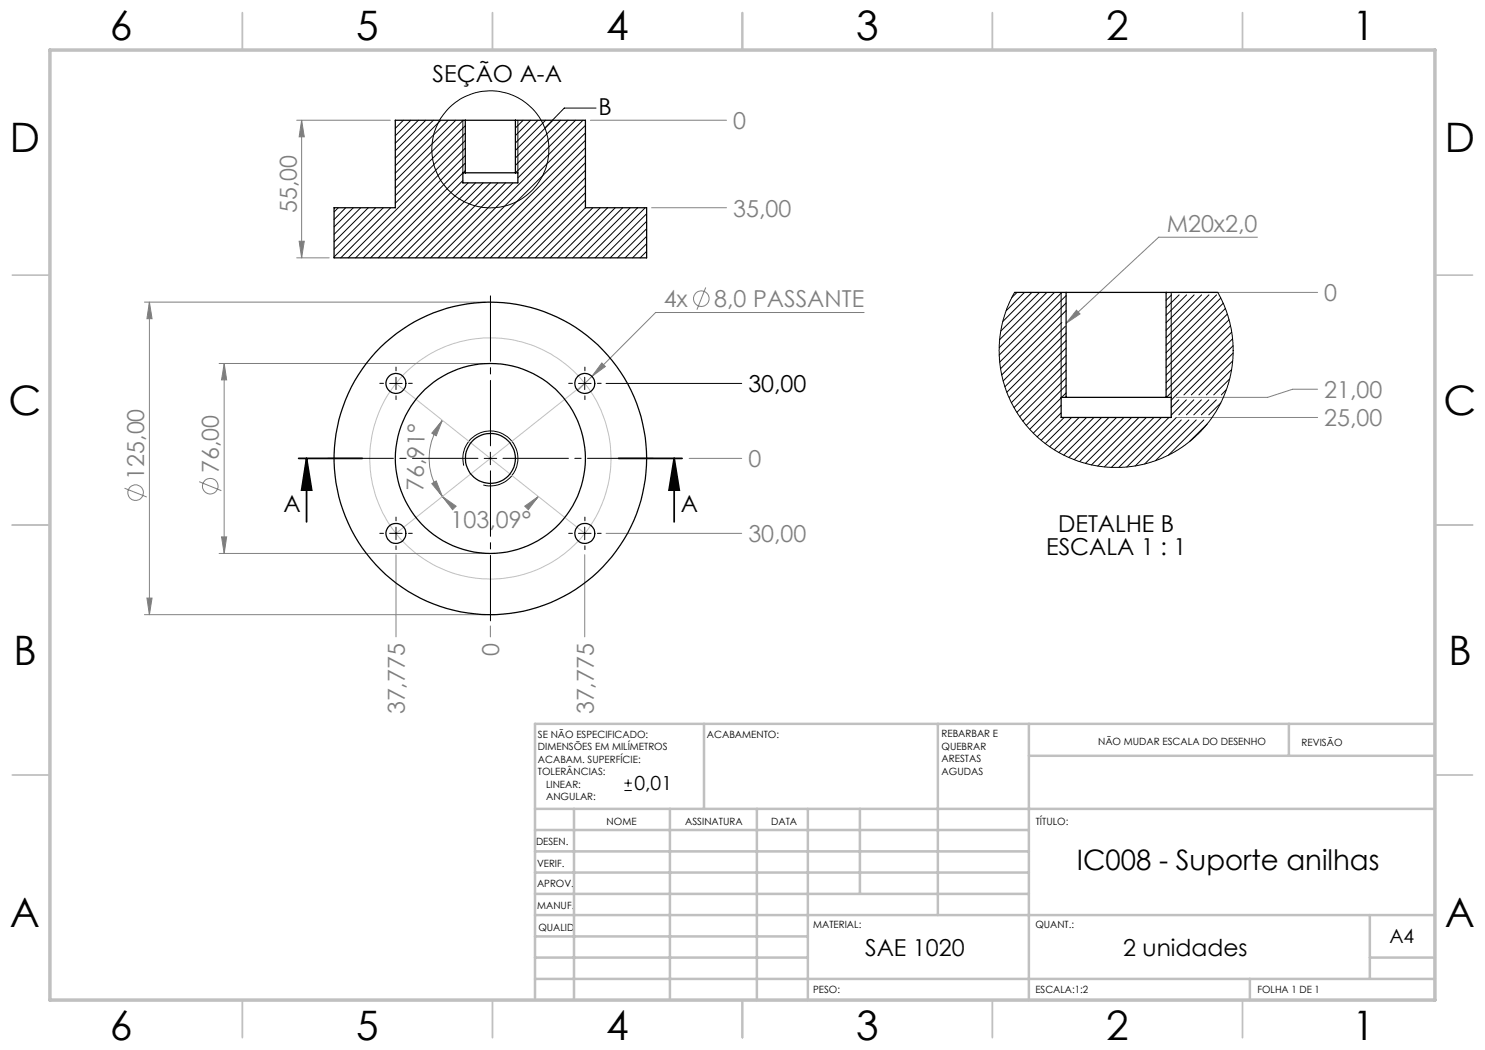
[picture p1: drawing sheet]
<svg xmlns="http://www.w3.org/2000/svg" width="297mm" height="210mm" viewBox="0 0 297 210" stroke-linecap="round" stroke-linejoin="round" font-family="sans-serif">
<g fill="none" stroke="#808080" stroke-width=".2">
<path d="M59.3 24.1h18.8M60.3 24.1l.6 3.3h-1.1zM60.3 24.1v27.5M118.1 24.1h27.2M59.3 51.6h6.5M59.8 48.3h1.1l-.6 3.3zM130.3 41.5h15M141.1 57.5l-1.7 4.4M234.2 58.5h29.3M251.5 47.4h-19.8l-18.5 17.3M28.9 60.4h68.2M29.9 60.4l.5 3.3h-1z"/>
<path d="M29.9 60.4v62.5M43.8 72.7h53.3M44.8 72.7l.5 3.3h-1zM44.8 72.7v38M118.4 75.3l-2.9 2.8M120.4 72.6l.7 .7-2.7 2zM172.8 62.5h-41.7l-12.7 12.8M215.3 62l.7 .8-2.8 1.9zM263.5 77.8h-5l-5 1.7h-18.3M24.9 97.6l4.5 1.8M39.8 96.3l4.5 1.8M86.4 96.7l.8-.5 1.3 3.1z"/>
<path d="M88.5 99.3l2.7 1.9-.7 .7zM88.5 99.3l1.8 1.9M88.5 84.1l-1.3 3.1-.8-.6zM88.5 84.1a12.3 12.3 0 0 0 0 15.2M107.7 99.3l-1.9 1.9M137.8 91.7h10.5M235.2 83.5h28.3M29.4 119.6h1l-.5 3.3zM43.8 110.7h53.3M44.3 107.4h1l-.5 3.3zM79.2 110.9v16.5M105 101.2l2.7-1.9-2 2.6z"/>
<path d="M116.9 110.9v16.5M121.2 106.7h27.1M28.9 122.9h68.2M98.1 125.2v2.2"/>
<circle cx="140.3" cy="59.7" r="1.56"/>
<circle cx="27.1" cy="98.5" r="1.55"/>
<circle cx="42" cy="97.2" r="1.55"/>
</g>
<g fill="none" stroke="#000" stroke-width=".2">
<path d="M92.6 24.1v10.5M103.6 24.1v10.5M119.2 21.6h-6.3l-3.9 4M212.2 58.5v21M234.2 58.5v21M77.9 76.7h2.5M79.2 75.5v2.4M115.7 76.7h2.5M116.9 75.5v2.4M121.2 76.7h27.1M92.7 93.1a5.5 5.5 0 0 1 4.9-6.9 5.5 5.5 0 0 1 5.9 5.9 5.5 5.5 0 0 1-6.8 4.9M96.8 91.7h2.5"/>
<path d="M98.1 90.4v2.5M77.9 106.7h2.5M79.2 105.4v2.5M115.7 106.7h2.5M116.9 105.4v2.5M124.9 158.1h1.5M124.9 156.6h1.5M125.6 155.9v1.5"/>
<circle cx="98.1" cy="29.9" r="11.7"/>
</g>
<path d="M59.7 91.7h12.8M61.3 91.7l1 6.3h-2zM61.3 91.7v12.7M123.7 91.7h12.7M134.8 91.7l1.1 6.3h-2.1zM134.8 91.7v12.7" fill="none" stroke="#000" stroke-width=".35"/>
<g fill="none" stroke="#c0c0c0" stroke-width=".2">
<path d="M79.2 76.7l37.7 30M116.9 76.7l-37.7 30"/>
<circle cx="98.1" cy="91.7" r="24.1"/>
</g>
<g fill="none" stroke="#c0c0c0" stroke-width=".35">
<path d="M48.5 2.5v7.5M98.5 2.5v7.5M148.5 2.5v7.5M198.5 2.5v7.5M248.5 2.5v7.5M2.5 55h7.5M287 55h7.5M2.5 105h7.5M287 105h7.5M2.5 155h7.5M287 155h7.5M48.5 200v7.5"/>
<path d="M98.5 200v7.5M148.5 200v7.5M198.5 200v7.5M248.5 200v7.5"/>
</g>
<g fill="none" stroke="#c0c0c0" stroke-width=".5">
<path d="M140.8 144.8v17M187.6 144.8v38.2M205.8 144.8v55.2M205.8 151.2h81.2M257.8 144.8v6.4M287 144.8h-180v55.2M107 161.8h180M107 178.8h98.8M107 174.5h98.8M107 170.3h98.8M107 166h98.8M114.8 161.8v38.2"/>
<path d="M134 161.8v38.2M151.4 161.8v38.2M161.6 161.8v38.2M172 161.8v17M107 195.8h180M107 191.5h54.6M107 187.3h54.6M107 183h180M250 195.8v4.2M274 191.5h13M274 183v12.8"/>
</g>
<path d="M10 10h277v190h-277z" fill="none" stroke="#c0c0c0" stroke-width=".7"/>
<path d="M95.6 91.7h-30M98.1 89.2v-30M98.1 94.2v30M100.6 91.7h30" fill="none" stroke="#000" stroke-width=".2" stroke-dasharray="15.2 1.3 1.3 1.3" stroke-dashoffset="2.1"/>
<g fill="none" stroke="#000" stroke-width=".2" stroke-dasharray="15.2 1.3 1.3 1.3">
<path d="M76.7 76.7h-.7M79.2 74.2v-.8M79.2 79.2v.7M81.7 76.7h.8M114.5 76.7h-.8M117 74.2v-.8M117 79.2v.7M119.5 76.7h.7M76.7 106.7h-.7M79.2 104.2v-.8M79.2 109.2v.7M81.7 106.7h.8"/>
<path d="M114.5 106.7h-.8M117 104.2v-.8M117 109.2v.7M119.5 106.7h.7"/>
</g>
<path d="M134.8 91.7l1.1 6.3h-2.1zM61.3 91.7l1 6.3h-2z" fill="#000"/>
<g fill="#808080">
<path d="M88.5 99.3l2.7 1.9-.7 .7zM105 101.2l2.7-1.9-2 2.6z"/>
<path d="M88.5 84.1l-1.3 3.1-.8-.6zM86.4 96.7l.8-.5 1.3 3.1z"/>
<path d="M120.4 72.6l-2 2.7 2.7-2zM215.3 62l-2.1 2.7 2.8-1.9z"/>
<path d="M29.9 60.4l.5 3.3h-1zM29.4 119.6h1l-.5 3.3zM44.8 72.7l.5 3.3h-1zM44.3 107.4h1l-.5 3.3zM60.3 24.1l.6 3.3h-1.1zM59.8 48.3h1.1l-.6 3.3z"/>
</g>
<g fill="none" stroke="#000" stroke-width=".25">
<path d="M93.1 24.1h10M93.1 34.6h10M93.1 24.1h-14v17.4h-12.3v10.1h62.5v-10.1h-12.2v-17.4h-14M93.1 24.1v10.5M93.1 34.6h-.5v2h11v-2h-.5M103.1 24.1v10.5M202.9 58.5h10.3M213.2 58.5h20M213.2 58.5v21M233.2 58.5h10.4M233.2 58.5v21M213.2 79.5h20"/>
<path d="M213.2 79.5h-1v4h22v-4h-1"/>
<circle cx="79.2" cy="76.7" r="2"/>
<circle cx="117" cy="76.7" r="2"/>
<circle cx="98.1" cy="91.7" r="31.3"/>
<circle cx="98.1" cy="91.7" r="5"/>
<circle cx="98.1" cy="91.7" r="19"/>
<circle cx="79.2" cy="106.7" r="2.01"/>
<circle cx="117" cy="106.7" r="2.01"/>
</g>
<g fill="none" stroke="#000" stroke-width=".2">
<path d="M79.2 24.1l-.1 .1M80.7 24.1l-1.6 1.6M82.2 24.1l-3.1 3.1M83.7 24.1l-4.6 4.5M85.2 24.1l-6.1 6.1M86.7 24.1l-7.6 7.5M88.2 24.1l-9.1 9.1M89.6 24.1l-10.5 10.5M91.2 24.1l-12.1 12.1M92.6 34.6l-17 17M92.6 36.1l-15.5 15.5M92.6 24.1l-13.5 13.5"/>
<path d="M93.1 25.1l-14 14M93.1 26.6l-14 14M93.1 28.1l-23.5 23.5M93.1 29.6l-22 22M93.1 31.1l-20.5 20.5M93.1 32.6l-19 19M93.1 34.1l-.5 .5M93.6 36.6l-15 15M95.1 36.6l-15 15M96.6 36.6l-15 15M98.1 36.6l-15 15M99.6 36.6l-15 15"/>
<path d="M101.1 36.6l-15 15M102.6 36.6l-15 15M103.1 24.1h.1M104.6 24.1l-1.5 1.5M106.1 24.1l-3 3M107.6 24.1l-4.5 4.5M109.1 24.1l-6 6M110.6 24.1l-7.5 7.5M112.1 24.1l-9 9M113.6 24.1l-10.5 10.5M115.1 24.1l-11.5 11.5M116.6 24.1l-27.5 27.5"/>
<path d="M117.1 25.1l-26.5 26.5M117.1 26.6l-25 25M117.1 28.1l-23.5 23.5M117.1 29.6l-22 22M117.1 31.1l-20.5 20.5M117.1 32.6l-19 19M117.1 34.1l-17.5 17.5M117.1 35.6l-16 16M117.1 37.1l-14.5 14.5M117.1 38.6l-13 13M67.7 41.5l-.9 .9M69.1 41.5l-2.3 2.4"/>
<path d="M70.7 41.5l-3.9 3.9M72.1 41.5l-5.3 5.4M73.7 41.5l-6.9 6.9M75.1 41.5l-8.3 8.4M76.7 41.5l-9.9 9.9M78.1 41.5l-9.9 10.1M117.1 40l-11.5 11.6M117.1 41.5l-10 10.1M118.6 41.5l-10.1 10.1M120.1 41.5l-10.1 10.1M121.5 41.5l-10 10.1M123 41.5l-10 10.1"/>
<path d="M124.5 41.5l-10 10.1M126 41.5l-10 10.1M127.5 41.5l-10 10.1M129 41.5l-10 10.1M129.3 42.7l-8.8 8.9M129.3 44.3l-7.3 7.3M129.3 45.7l-5.8 5.9M129.3 47.3l-4.3 4.3M129.3 48.7l-2.8 2.9M129.3 50.3l-1.3 1.3M202.9 58.5l-1.4 2.8-.9 2.7-.6 3-.2 3 .3 3.5 .5 2.4 1 3.1 1 2.2 1.9 3 1.6 1.8 1.8 1.8 2.9 2.1 2 1.2 3 1.2 3.2 .8 3 .4 3.5-.1 3-.5 2.7-.8 3-1.3 2.8-1.7 1.9-1.7 2.2-2.1 2-2.9 1.6-2.9 1-2.7 .6-3 .3-2.8v-2.9l-.6-3.5-1.1-3.4-1.3-2.7M203.4 58.5l-1 1"/>
<path d="M204.9 58.5l-3.7 3.7M206.4 58.5l-5.8 5.8M207.9 58.5l-7.7 7.7M209.4 58.5l-9.5 9.4M210.9 58.5l-11.1 11M212.4 58.5l-12.6 12.5M213.2 59.1l-13.2 13.3M233.3 58.5l-.1 .1M234.3 59l-1.1 1.1M235.8 59l-2.6 2.6M237.3 59l-4.1 4.1M238.8 59l-5.6 5.5"/>
<path d="M240.3 59l-7.1 7.1M241.8 59l-8.6 8.5M243.3 59l-10.1 10.1M244.2 59.6l-11 10.9M212.2 79.6l-6.2 6.3M212.4 64.5l-11.8 11.7M213.1 65.3l-12.1 12.1M213.2 60.6l-13.1 13.1M213.2 62.1l-12.9 12.9M213.2 66.6l-11.8 11.8M213.2 68.1l-11.4 11.4M213.2 69.6l-10.9 10.9"/>
<path d="M213.2 71.1l-10.4 10.4M213.2 72.6l-9.8 9.9M213.2 74.1l-9.3 9.3M213.2 75.6l-8.6 8.6M213.2 77.1l-8 8M213.2 78.6l-.9 .9M235.8 80l-1.6 1.5M237.3 80l-3.1 3M238.8 80l-3 3M240.3 80l-3 3M241.8 80l-3 3M243.3 80l-3 3"/>
<path d="M244.7 60.6l-11.5 11.4M245.1 61.7l-11.9 11.8M245.3 78l-1 1M245.5 62.8l-12.3 12.2M245.8 64l-12.6 12.5M245.9 75.8l-3.2 3.2M246.1 65.1l-12.9 12.9M246.3 73.9l-5 5.1M246.3 66.4l-13 13.1M246.5 67.8l-12.3 12.2M246.5 72.2l-6.7 6.8M246.6 69.1l-9.8 9.9"/>
<path d="M246.6 70.6l-8.3 8.4M212.2 81.1l-5.5 5.5M212.2 82.6l-4.8 4.8M212.8 83.5l-4.6 4.5M214.3 83.5l-5.2 5.2M215.8 83.5l-5.9 5.9M217.3 83.5l-6.4 6.4M218.8 83.5l-7 7M220.3 83.5l-7.5 7.5M221.8 83.5l-8 8M223.3 83.5l-8.5 8.4M224.8 83.5l-8.9 8.8"/>
<path d="M226.3 83.5l-9.2 9.2M227.8 83.5l-9.5 9.5M229.3 83.5l-9.7 9.7M230.8 83.5l-9.9 9.9M232.3 83.5l-10 10M233.8 83.5l-10 10M235.2 83.5l-9.8 9.9M236.3 84l-9.3 9.2M237.8 84l-8.8 8.8M239.3 84l-8.2 8.1M240.8 84l-7.1 7M241.4 84.8l-3.5 3.5"/>
<path d="M244.2 80.6l-2.4 2.4"/>
</g>
<g font-size="8.1">
<text x="22" y="8">6</text>
<text x="71.2" y="8">5</text>
<text x="121.2" y="8">4</text>
<text x="171.3" y="8">3</text>
<text x="221.3" y="8">2</text>
<text x="270.5" y="8">1</text>
<text x="2" y="30.5">D</text>
<text x="289" y="30.5">D</text>
<text x="1.7" y="83">C</text>
<text x="288.7" y="83">C</text>
<text x="2.7" y="133">B</text>
<text x="289.7" y="133">B</text>
<text x="2" y="185.5">A</text>
<text x="289" y="185.5">A</text>
<text x="22" y="208">6</text>
<text x="71.2" y="208">5</text>
<text x="121.2" y="208">4</text>
<text x="171.3" y="208">3</text>
<text x="221.3" y="208">2</text>
<text x="270.5" y="208">1</text>
</g>
<text font-size="5.6" x="215.4" y="173.9">IC008 - Suporte anilhas</text>
<g font-size="4.7">
<text x="86.5" y="16.5">SEÇÃO A-A</text>
<text x="119.7" y="22.9">B</text>
<text x="149.7" y="78.4">30,00</text>
<text x="56.7" y="102.3">A</text>
<text x="136.2" y="102.3">A</text>
<text x="211.6" y="106.4">DETALHE B</text>
<text x="209.2" y="111">ESCALA 1 : 1</text>
<text x="173" y="191.3">SAE 1020</text>
<text x="224.6" y="191.3">2 unidades</text>
</g>
<g font-size="4.7" fill="#808080">
<text x="146.6" y="25.8">0</text>
<text x="59.3" y="42.6" transform="rotate(-90 59.3 42.6)">55,00</text>
<text x="146.6" y="43.3">35,00</text>
<text x="233.3" y="46.4">M20x2,0</text>
<text x="132.7" y="61.4">4x</text>
<text x="142.8" y="61.4">8,0 PASSANTE</text>
<text x="264.8" y="60.2">0</text>
<text x="264.8" y="79.6">21,00</text>
<text x="264.8" y="85.2">25,00</text>
<text x="28.8" y="95.9" transform="rotate(-90 28.8 95.9)">125,00</text>
<text x="43.8" y="94.6" transform="rotate(-90 43.8 94.6)">76,00</text>
<text x="149.7" y="93.4">0</text>
<text x="84.7" y="98.2" transform="rotate(-89 84.7 98.2)">76,91°</text>
<text x="90.1" y="105.7">103,09°</text>
<text x="149.7" y="108.4">30,00</text>
<text x="99.9" y="131.2" transform="rotate(-90 99.9 131.2)">0</text>
<text x="81" y="142.9" transform="rotate(-90 81 142.9)">37,775</text>
<text x="118.7" y="142.9" transform="rotate(-90 118.7 142.9)">37,775</text>
</g>
<g font-size="3.9">
<text x="126.9" y="158.1">0,01</text>
<text x="277.9" y="188.5">A4</text>
</g>
<g font-size="2">
<text x="107.6" y="147.6">SE NÃO ESPECIFICADO:</text>
<text x="141.4" y="147.6">ACABAMENTO:</text>
<text x="188.3" y="147.5">REBARBAR E</text>
<text x="188.3" y="150">QUEBRAR</text>
<text x="219.6" y="149">NÃO MUDAR ESCALA DO DESENHO</text>
<text x="260.3" y="149.2">REVISÃO</text>
<text x="107.6" y="150.1">DIMENSÕES EM MILÍMETROS</text>
<text x="107.6" y="152.6">ACABAM. SUPERFÍCIE:</text>
<text x="107.6" y="155.1">TOLERÂNCIAS:</text>
<text x="188.3" y="152.5">ARESTAS</text>
<text x="188.3" y="155">AGUDAS</text>
<text x="109.2" y="157.6">LINEAR:</text>
<text x="109.2" y="160.1">ANGULAR:</text>
<text x="121.3" y="165">NOME</text>
<text x="137" y="164.9">ASSINATURA</text>
<text x="154.2" y="164.9">DATA</text>
<text x="207.2" y="164.9">TÍTULO:</text>
<text x="107.2" y="169.1">DESEN.</text>
<text x="107.4" y="173.3">VERIF.</text>
<text x="107.4" y="177.4">APROV.</text>
<text x="107.5" y="181.8">MANUF.</text>
<text x="162.7" y="185.5">MATERIAL:</text>
<text x="207.1" y="185.5">QUANT.:</text>
<text x="107.7" y="186.1">QUALID</text>
<text x="162.6" y="198.5">PESO:</text>
<text x="207.1" y="198.6">ESCALA:1:2</text>
<text x="251.5" y="198.6">FOLHA 1 DE 1</text>
</g>
</svg>
